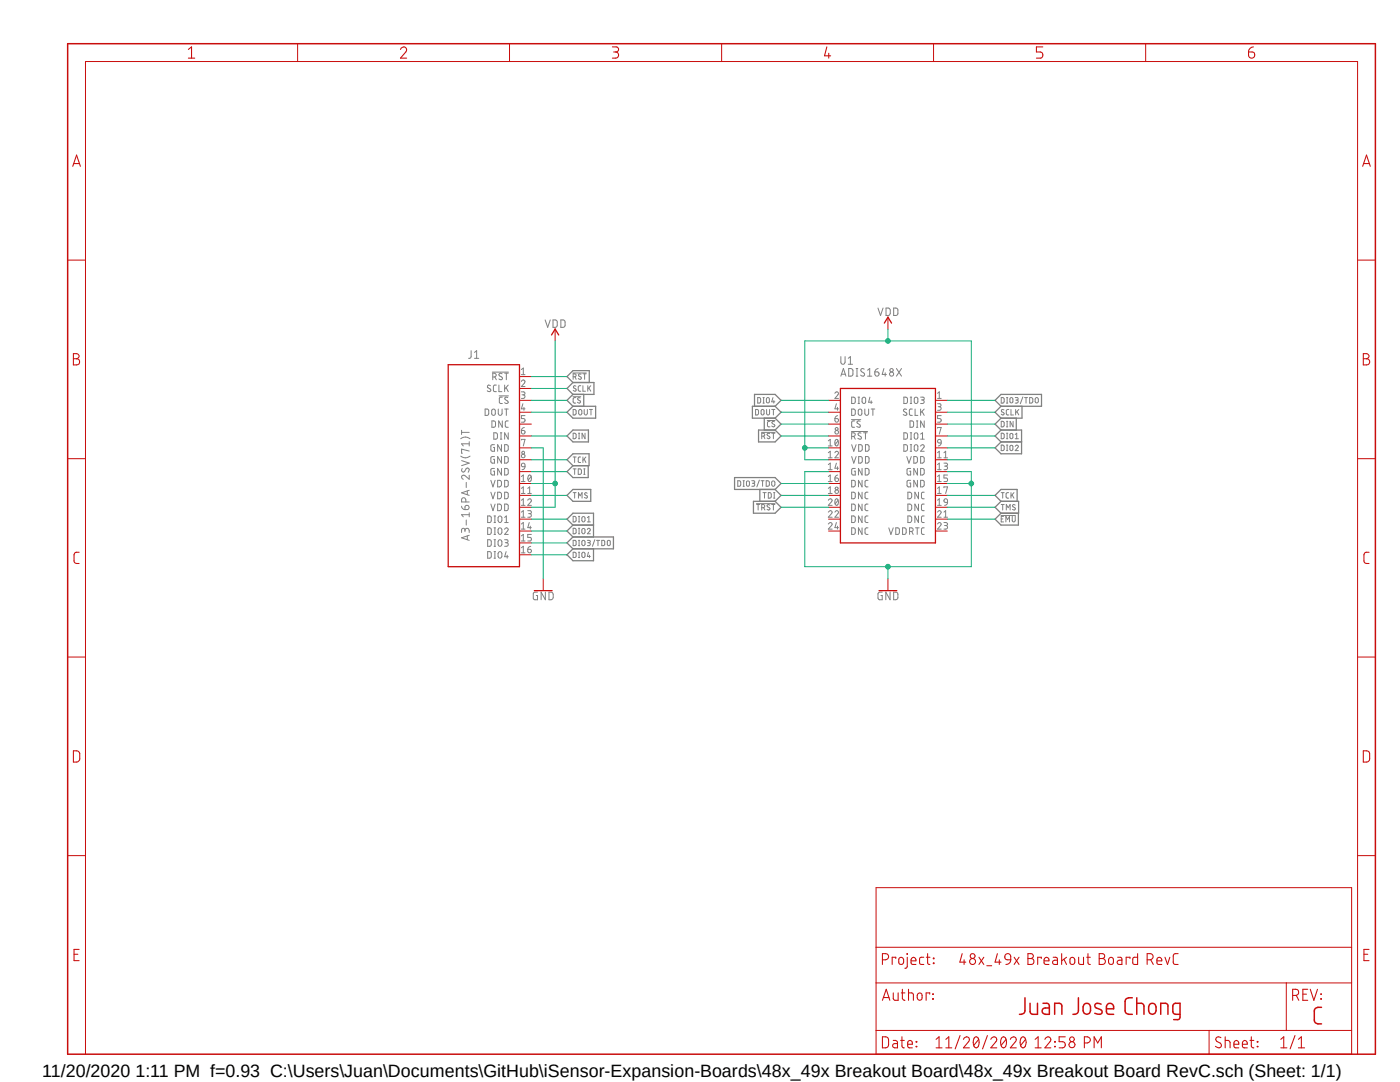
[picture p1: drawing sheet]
<?xml version="1.0" encoding="utf-8"?>
<!DOCTYPE eagle SYSTEM "eagle.dtd">
<!--
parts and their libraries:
SparkFun-PowerSymbols: Licensing: Creative Commons ShareAlike 4.0 International - https://creativecommons.org/licenses/by-sa/4.0
-->
<eagle version="9.6.2">
<drawing>
<settings>
<setting alwaysvectorfont="yes"/>
<setting verticaltext="up"/>
</settings>
<grid distance="0.1" unitdist="inch" unit="inch" style="lines" multiple="1" display="no" altdistance="0.01" altunitdist="inch" altunit="inch"/>
<schematic xreflabel="%F%N/%S.%C%R" xrefpart="/%S.%C%R">
<libraries>
<library name="frames_Juan">
<symbols>
<symbol name="FRAME_A_L">
<frame x1="0" y1="0" x2="279.4" y2="215.9" columns="6" rows="5" layer="94" border-bottom="no"/>
</symbol>
<symbol name="DOCFIELD">
<wire x1="0" y1="0" x2="71.12" y2="0" width="0.1016" layer="94"/>
<wire x1="101.6" y1="15.24" x2="87.63" y2="15.24" width="0.1016" layer="94"/>
<wire x1="0" y1="0" x2="0" y2="5.08" width="0.1016" layer="94"/>
<wire x1="0" y1="5.08" x2="71.12" y2="5.08" width="0.1016" layer="94"/>
<wire x1="0" y1="5.08" x2="0" y2="15.24" width="0.1016" layer="94"/>
<wire x1="101.6" y1="15.24" x2="101.6" y2="5.08" width="0.1016" layer="94"/>
<wire x1="71.12" y1="5.08" x2="71.12" y2="0" width="0.1016" layer="94"/>
<wire x1="71.12" y1="5.08" x2="87.63" y2="5.08" width="0.1016" layer="94"/>
<wire x1="71.12" y1="0" x2="101.6" y2="0" width="0.1016" layer="94"/>
<wire x1="87.63" y1="15.24" x2="87.63" y2="5.08" width="0.1016" layer="94"/>
<wire x1="87.63" y1="15.24" x2="0" y2="15.24" width="0.1016" layer="94"/>
<wire x1="87.63" y1="5.08" x2="101.6" y2="5.08" width="0.1016" layer="94"/>
<wire x1="101.6" y1="5.08" x2="101.6" y2="0" width="0.1016" layer="94"/>
<wire x1="0" y1="15.24" x2="0" y2="22.86" width="0.1016" layer="94"/>
<wire x1="101.6" y1="35.56" x2="0" y2="35.56" width="0.1016" layer="94"/>
<wire x1="101.6" y1="35.56" x2="101.6" y2="22.86" width="0.1016" layer="94"/>
<wire x1="0" y1="22.86" x2="101.6" y2="22.86" width="0.1016" layer="94"/>
<wire x1="0" y1="22.86" x2="0" y2="35.56" width="0.1016" layer="94"/>
<wire x1="101.6" y1="22.86" x2="101.6" y2="15.24" width="0.1016" layer="94"/>
<text x="1.27" y="1.27" size="2.54" layer="94">Date:</text>
<text x="12.7" y="1.27" size="2.54" layer="94">&gt;LAST_DATE_TIME</text>
<text x="72.39" y="1.27" size="2.54" layer="94">Sheet:</text>
<text x="86.36" y="1.27" size="2.54" layer="94">&gt;SHEET</text>
<text x="88.9" y="11.43" size="2.54" layer="94">REV:</text>
<text x="1.27" y="19.05" size="2.54" layer="94">Project:</text>
<text x="1.27" y="11.43" size="2.54" layer="94">Author:</text>
<text x="17.78" y="19.05" size="2.54" layer="94">&gt;DRAWING_NAME</text>
<text x="30.48" y="8.382" size="3.81" layer="94">Juan Jose Chong</text>
</symbol>
</symbols>
<devicesets>
<deviceset name="FRAME_A_L" prefix="FRAME" uservalue="yes">
<gates>
<gate name="G$1" symbol="FRAME_A_L" x="0" y="0" addlevel="always"/>
<gate name="G$2" symbol="DOCFIELD" x="172.72" y="0" addlevel="always"/>
</gates>
<devices>
<device name="">
<technologies>
<technology name=""/>
</technologies>
</device>
</devices>
</deviceset>
</devicesets>
</library>
<library name="Analog Devices iSensors">
<symbols>
<symbol name="A3-16PA-2SV(71)">
<pin name="!RST" x="10.16" y="20.32" length="short" rot="R180"/>
<pin name="SCLK" x="10.16" y="17.78" length="short" rot="R180"/>
<pin name="!CS" x="10.16" y="15.24" length="short" rot="R180"/>
<pin name="DOUT" x="10.16" y="12.7" length="short" rot="R180"/>
<pin name="DNC" x="10.16" y="10.16" length="short" rot="R180"/>
<pin name="DIN" x="10.16" y="7.62" length="short" rot="R180"/>
<pin name="GND@1" x="10.16" y="5.08" length="short" rot="R180"/>
<pin name="GND@2" x="10.16" y="2.54" length="short" rot="R180"/>
<pin name="GND@3" x="10.16" y="0" length="short" rot="R180"/>
<pin name="VDD@1" x="10.16" y="-2.54" length="short" rot="R180"/>
<pin name="VDD@2" x="10.16" y="-5.08" length="short" rot="R180"/>
<pin name="VDD@3" x="10.16" y="-7.62" length="short" rot="R180"/>
<pin name="DIO1" x="10.16" y="-10.16" length="short" rot="R180"/>
<pin name="DIO2" x="10.16" y="-12.7" length="short" rot="R180"/>
<pin name="DIO3" x="10.16" y="-15.24" length="short" rot="R180"/>
<pin name="DIO4" x="10.16" y="-17.78" length="short" rot="R180"/>
<wire x1="-7.62" y1="22.86" x2="-7.62" y2="-20.32" width="0.254" layer="94"/>
<wire x1="-7.62" y1="-20.32" x2="7.62" y2="-20.32" width="0.254" layer="94"/>
<wire x1="7.62" y1="-20.32" x2="7.62" y2="22.86" width="0.254" layer="94"/>
<wire x1="7.62" y1="22.86" x2="-7.62" y2="22.86" width="0.254" layer="94"/>
<text x="-3.302" y="24.13" size="1.778" layer="95">&gt;NAME</text>
<text x="-3.048" y="-14.732" size="1.778" layer="96" rot="R90">&gt;VALUE</text>
</symbol>
<symbol name="ADIS1648X">
<pin name="DIO3" x="12.7" y="12.7" length="short" rot="R180"/>
<pin name="SCLK" x="12.7" y="10.16" length="short" rot="R180"/>
<pin name="DIN" x="12.7" y="7.62" length="short" rot="R180"/>
<pin name="DIO1" x="12.7" y="5.08" length="short" rot="R180"/>
<pin name="DIO2" x="12.7" y="2.54" length="short" rot="R180"/>
<pin name="VDD@2" x="12.7" y="0" length="short" rot="R180"/>
<pin name="GND@1" x="12.7" y="-2.54" length="short" rot="R180"/>
<pin name="GND@3" x="12.7" y="-5.08" length="short" rot="R180"/>
<pin name="DNC@2" x="12.7" y="-7.62" length="short" rot="R180"/>
<pin name="DNC@4" x="12.7" y="-10.16" length="short" rot="R180"/>
<pin name="DNC@6" x="12.7" y="-12.7" length="short" rot="R180"/>
<pin name="VDDRTC" x="12.7" y="-15.24" length="short" rot="R180"/>
<pin name="DNC@8" x="-12.7" y="-15.24" length="short"/>
<pin name="DNC@7" x="-12.7" y="-12.7" length="short"/>
<pin name="DNC@5" x="-12.7" y="-10.16" length="short"/>
<pin name="DNC@3" x="-12.7" y="-7.62" length="short"/>
<pin name="DNC@1" x="-12.7" y="-5.08" length="short"/>
<pin name="GND@2" x="-12.7" y="-2.54" length="short"/>
<pin name="VDD@3" x="-12.7" y="0" length="short"/>
<pin name="VDD@1" x="-12.7" y="2.54" length="short"/>
<pin name="!RST" x="-12.7" y="5.08" length="short"/>
<pin name="!CS" x="-12.7" y="7.62" length="short"/>
<pin name="DOUT" x="-12.7" y="10.16" length="short"/>
<pin name="DIO4" x="-12.7" y="12.7" length="short"/>
<wire x1="-10.16" y1="15.24" x2="-10.16" y2="-17.78" width="0.254" layer="94"/>
<wire x1="-10.16" y1="-17.78" x2="10.16" y2="-17.78" width="0.254" layer="94"/>
<wire x1="10.16" y1="-17.78" x2="10.16" y2="15.24" width="0.254" layer="94"/>
<wire x1="10.16" y1="15.24" x2="-10.16" y2="15.24" width="0.254" layer="94"/>
<text x="-10.16" y="20.32" size="1.778" layer="95">&gt;NAME</text>
<text x="-10.16" y="17.78" size="1.778" layer="96">&gt;VALUE</text>
</symbol>
</symbols>
<devicesets>
<deviceset name="A3-16PA-2SV(71)">
<gates>
<gate name="J$1" symbol="A3-16PA-2SV(71)" x="0" y="-12.7"/>
</gates>
<devices>
<device name="T" package="A3-16PA-2SV(71)-TOP">
<connects>
<connect gate="J$1" pin="!CS" pad="3"/>
<connect gate="J$1" pin="!RST" pad="1"/>
<connect gate="J$1" pin="DIN" pad="6"/>
<connect gate="J$1" pin="DIO1" pad="13"/>
<connect gate="J$1" pin="DIO2" pad="14"/>
<connect gate="J$1" pin="DIO3" pad="15"/>
<connect gate="J$1" pin="DIO4" pad="16"/>
<connect gate="J$1" pin="DNC" pad="5"/>
<connect gate="J$1" pin="DOUT" pad="4"/>
<connect gate="J$1" pin="GND@1" pad="7"/>
<connect gate="J$1" pin="GND@2" pad="8"/>
<connect gate="J$1" pin="GND@3" pad="9"/>
<connect gate="J$1" pin="SCLK" pad="2"/>
<connect gate="J$1" pin="VDD@1" pad="10"/>
<connect gate="J$1" pin="VDD@2" pad="11"/>
<connect gate="J$1" pin="VDD@3" pad="12"/>
</connects>
<technologies>
<technology name=""/>
</technologies>
</device>
<device name="B" package="A3-16PA-2SV(71)-BOT">
<connects>
<connect gate="J$1" pin="!CS" pad="3"/>
<connect gate="J$1" pin="!RST" pad="1"/>
<connect gate="J$1" pin="DIN" pad="6"/>
<connect gate="J$1" pin="DIO1" pad="13"/>
<connect gate="J$1" pin="DIO2" pad="14"/>
<connect gate="J$1" pin="DIO3" pad="15"/>
<connect gate="J$1" pin="DIO4" pad="16"/>
<connect gate="J$1" pin="DNC" pad="5"/>
<connect gate="J$1" pin="DOUT" pad="4"/>
<connect gate="J$1" pin="GND@1" pad="7"/>
<connect gate="J$1" pin="GND@2" pad="8"/>
<connect gate="J$1" pin="GND@3" pad="9"/>
<connect gate="J$1" pin="SCLK" pad="2"/>
<connect gate="J$1" pin="VDD@1" pad="10"/>
<connect gate="J$1" pin="VDD@2" pad="11"/>
<connect gate="J$1" pin="VDD@3" pad="12"/>
</connects>
<technologies>
<technology name=""/>
</technologies>
</device>
</devices>
</deviceset>
<deviceset name="ADIS1648X" prefix="U">
<gates>
<gate name="U$1" symbol="ADIS1648X" x="0" y="0"/>
</gates>
<devices>
<device name="" package="ADIS1648X">
<connects>
<connect gate="U$1" pin="!CS" pad="6"/>
<connect gate="U$1" pin="!RST" pad="8"/>
<connect gate="U$1" pin="DIN" pad="5"/>
<connect gate="U$1" pin="DIO1" pad="7"/>
<connect gate="U$1" pin="DIO2" pad="9"/>
<connect gate="U$1" pin="DIO3" pad="1"/>
<connect gate="U$1" pin="DIO4" pad="2"/>
<connect gate="U$1" pin="DNC@1" pad="16"/>
<connect gate="U$1" pin="DNC@2" pad="17"/>
<connect gate="U$1" pin="DNC@3" pad="18"/>
<connect gate="U$1" pin="DNC@4" pad="19"/>
<connect gate="U$1" pin="DNC@5" pad="20"/>
<connect gate="U$1" pin="DNC@6" pad="21"/>
<connect gate="U$1" pin="DNC@7" pad="22"/>
<connect gate="U$1" pin="DNC@8" pad="24"/>
<connect gate="U$1" pin="DOUT" pad="4"/>
<connect gate="U$1" pin="GND@1" pad="13"/>
<connect gate="U$1" pin="GND@2" pad="14"/>
<connect gate="U$1" pin="GND@3" pad="15"/>
<connect gate="U$1" pin="SCLK" pad="3"/>
<connect gate="U$1" pin="VDD@1" pad="10"/>
<connect gate="U$1" pin="VDD@2" pad="11"/>
<connect gate="U$1" pin="VDD@3" pad="12"/>
<connect gate="U$1" pin="VDDRTC" pad="23"/>
</connects>
<technologies>
<technology name=""/>
</technologies>
</device>
</devices>
</deviceset>
</devicesets>
</library>
<library name="SparkFun-PowerSymbols">
<symbols>
<symbol name="DGND">
<wire x1="-1.905" y1="0" x2="1.905" y2="0" width="0.254" layer="94"/>
<pin name="GND" x="0" y="2.54" visible="off" length="short" direction="sup" rot="R270"/>
<text x="0" y="-0.254" size="1.778" layer="96" align="top-center">&gt;VALUE</text>
</symbol>
<symbol name="VDD">
<wire x1="0.762" y1="1.27" x2="0" y2="2.54" width="0.254" layer="94"/>
<wire x1="0" y1="2.54" x2="-0.762" y2="1.27" width="0.254" layer="94"/>
<pin name="VDD" x="0" y="0" visible="off" length="short" direction="sup" rot="R90"/>
<text x="0" y="2.794" size="1.778" layer="96" align="bottom-center">&gt;VALUE</text>
</symbol>
</symbols>
<devicesets>
<deviceset name="GND" prefix="GND">
<gates>
<gate name="1" symbol="DGND" x="0" y="0"/>
</gates>
<devices>
<device name="">
<technologies>
<technology name=""/>
</technologies>
</device>
</devices>
</deviceset>
<deviceset name="VDD" prefix="SUPPLY">
<gates>
<gate name="VDD" symbol="VDD" x="0" y="0"/>
</gates>
<devices>
<device name="">
<technologies>
<technology name=""/>
</technologies>
</device>
</devices>
</deviceset>
</devicesets>
</library>
</libraries>
<attributes>
</attributes>
<variantdefs>
</variantdefs>
<classes>
<class number="0" name="default" width="0" drill="0">
</class>
</classes>
<parts>
<part name="FRAME1" library="frames_Juan" deviceset="FRAME_A_L" device=""/>
<part name="J1" library="Analog Devices iSensors" deviceset="A3-16PA-2SV(71)" device="T"/>
<part name="U1" library="Analog Devices iSensors" deviceset="ADIS1648X" device=""/>
<part name="GND1" library="SparkFun-PowerSymbols" deviceset="GND" device=""/>
<part name="SUPPLY1" library="SparkFun-PowerSymbols" deviceset="VDD" device=""/>
<part name="GND2" library="SparkFun-PowerSymbols" deviceset="GND" device=""/>
<part name="SUPPLY2" library="SparkFun-PowerSymbols" deviceset="VDD" device=""/>
</parts>
<sheets>
<sheet>
<plain>
<text x="266.192" y="6.35" size="3.81" layer="94">C</text>
</plain>
<instances>
<instance part="FRAME1" gate="G$1" x="0" y="0" smashed="yes"/>
<instance part="FRAME1" gate="G$2" x="172.72" y="0" smashed="yes">
<attribute name="LAST_DATE_TIME" x="185.42" y="1.27" size="2.54" layer="94"/>
<attribute name="SHEET" x="259.08" y="1.27" size="2.54" layer="94"/>
<attribute name="DRAWING_NAME" x="190.5" y="19.05" size="2.54" layer="94"/>
</instance>
<instance part="J1" gate="J$1" x="88.9" y="124.46" smashed="yes">
<attribute name="NAME" x="85.598" y="148.59" size="1.778" layer="95"/>
<attribute name="VALUE" x="85.852" y="109.728" size="1.778" layer="96" rot="R90"/>
</instance>
<instance part="U1" gate="U$1" x="175.26" y="127" smashed="yes">
<attribute name="NAME" x="165.1" y="147.32" size="1.778" layer="95"/>
<attribute name="VALUE" x="165.1" y="144.78" size="1.778" layer="96"/>
</instance>
<instance part="GND1" gate="1" x="175.26" y="99.06" smashed="yes">
<attribute name="VALUE" x="175.26" y="98.806" size="1.778" layer="96" align="top-center"/>
</instance>
<instance part="SUPPLY1" gate="VDD" x="175.26" y="154.94" smashed="yes">
<attribute name="VALUE" x="175.26" y="157.734" size="1.778" layer="96" align="bottom-center"/>
</instance>
<instance part="GND2" gate="1" x="101.6" y="99.06" smashed="yes">
<attribute name="VALUE" x="101.6" y="98.806" size="1.778" layer="96" align="top-center"/>
</instance>
<instance part="SUPPLY2" gate="VDD" x="104.14" y="152.4" smashed="yes">
<attribute name="VALUE" x="104.14" y="155.194" size="1.778" layer="96" align="bottom-center"/>
</instance>
</instances>
<busses>
</busses>
<nets>
<net name="VDD" class="0">
<segment>
<pinref part="U1" gate="U$1" pin="VDD@1"/>
<wire x1="162.56" y1="129.54" x2="157.48" y2="129.54" width="0.1524" layer="91"/>
<wire x1="157.48" y1="129.54" x2="157.48" y2="127" width="0.1524" layer="91"/>
<pinref part="U1" gate="U$1" pin="VDD@3"/>
<wire x1="157.48" y1="127" x2="162.56" y2="127" width="0.1524" layer="91"/>
<wire x1="157.48" y1="129.54" x2="157.48" y2="152.4" width="0.1524" layer="91"/>
<wire x1="157.48" y1="152.4" x2="175.26" y2="152.4" width="0.1524" layer="91"/>
<wire x1="175.26" y1="152.4" x2="193.04" y2="152.4" width="0.1524" layer="91"/>
<wire x1="193.04" y1="152.4" x2="193.04" y2="127" width="0.1524" layer="91"/>
<pinref part="U1" gate="U$1" pin="VDD@2"/>
<wire x1="193.04" y1="127" x2="187.96" y2="127" width="0.1524" layer="91"/>
<junction x="157.48" y="129.54"/>
<pinref part="SUPPLY1" gate="VDD" pin="VDD"/>
<wire x1="175.26" y1="154.94" x2="175.26" y2="152.4" width="0.1524" layer="91"/>
<junction x="175.26" y="152.4"/>
</segment>
<segment>
<pinref part="J1" gate="J$1" pin="VDD@3"/>
<wire x1="99.06" y1="116.84" x2="104.14" y2="116.84" width="0.1524" layer="91"/>
<pinref part="J1" gate="J$1" pin="VDD@1"/>
<wire x1="99.06" y1="121.92" x2="104.14" y2="121.92" width="0.1524" layer="91"/>
<wire x1="104.14" y1="121.92" x2="104.14" y2="116.84" width="0.1524" layer="91"/>
<wire x1="104.14" y1="121.92" x2="104.14" y2="152.4" width="0.1524" layer="91"/>
<pinref part="SUPPLY2" gate="VDD" pin="VDD"/>
<junction x="104.14" y="121.92"/>
</segment>
</net>
<net name="GND" class="0">
<segment>
<pinref part="U1" gate="U$1" pin="GND@2"/>
<wire x1="162.56" y1="124.46" x2="157.48" y2="124.46" width="0.1524" layer="91"/>
<wire x1="157.48" y1="124.46" x2="157.48" y2="104.14" width="0.1524" layer="91"/>
<wire x1="157.48" y1="104.14" x2="175.26" y2="104.14" width="0.1524" layer="91"/>
<wire x1="175.26" y1="104.14" x2="193.04" y2="104.14" width="0.1524" layer="91"/>
<wire x1="193.04" y1="104.14" x2="193.04" y2="121.92" width="0.1524" layer="91"/>
<pinref part="U1" gate="U$1" pin="GND@3"/>
<wire x1="193.04" y1="121.92" x2="187.96" y2="121.92" width="0.1524" layer="91"/>
<pinref part="U1" gate="U$1" pin="GND@1"/>
<wire x1="187.96" y1="124.46" x2="193.04" y2="124.46" width="0.1524" layer="91"/>
<wire x1="193.04" y1="124.46" x2="193.04" y2="121.92" width="0.1524" layer="91"/>
<junction x="193.04" y="121.92"/>
<pinref part="GND1" gate="1" pin="GND"/>
<wire x1="175.26" y1="104.14" x2="175.26" y2="101.6" width="0.1524" layer="91"/>
<junction x="175.26" y="104.14"/>
</segment>
<segment>
<pinref part="J1" gate="J$1" pin="GND@1"/>
<wire x1="99.06" y1="129.54" x2="101.6" y2="129.54" width="0.1524" layer="91"/>
<wire x1="101.6" y1="129.54" x2="101.6" y2="101.6" width="0.1524" layer="91"/>
<pinref part="GND2" gate="1" pin="GND"/>
</segment>
</net>
<net name="DIO4" class="0">
<segment>
<pinref part="J1" gate="J$1" pin="DIO4"/>
<wire x1="99.06" y1="106.68" x2="106.68" y2="106.68" width="0.1524" layer="91"/>
<label x="106.68" y="106.68" size="1.27" layer="95" xref="yes"/>
</segment>
<segment>
<pinref part="U1" gate="U$1" pin="DIO4"/>
<wire x1="162.56" y1="139.7" x2="152.4" y2="139.7" width="0.1524" layer="91"/>
<label x="152.4" y="139.7" size="1.27" layer="95" rot="R180" xref="yes"/>
</segment>
</net>
<net name="DIO3/TDO" class="0">
<segment>
<pinref part="J1" gate="J$1" pin="DIO3"/>
<wire x1="99.06" y1="109.22" x2="106.68" y2="109.22" width="0.1524" layer="91"/>
<label x="106.68" y="109.22" size="1.27" layer="95" xref="yes"/>
</segment>
<segment>
<pinref part="U1" gate="U$1" pin="DIO3"/>
<wire x1="187.96" y1="139.7" x2="198.12" y2="139.7" width="0.1524" layer="91"/>
<label x="198.12" y="139.7" size="1.27" layer="95" xref="yes"/>
</segment>
<segment>
<pinref part="U1" gate="U$1" pin="DNC@1"/>
<wire x1="162.56" y1="121.92" x2="152.4" y2="121.92" width="0.1524" layer="91"/>
<label x="152.4" y="121.92" size="1.27" layer="95" rot="R180" xref="yes"/>
</segment>
</net>
<net name="DIO2" class="0">
<segment>
<pinref part="J1" gate="J$1" pin="DIO2"/>
<wire x1="99.06" y1="111.76" x2="106.68" y2="111.76" width="0.1524" layer="91"/>
<label x="106.68" y="111.76" size="1.27" layer="95" xref="yes"/>
</segment>
<segment>
<pinref part="U1" gate="U$1" pin="DIO2"/>
<wire x1="187.96" y1="129.54" x2="198.12" y2="129.54" width="0.1524" layer="91"/>
<label x="198.12" y="129.54" size="1.27" layer="95" xref="yes"/>
</segment>
</net>
<net name="DIO1" class="0">
<segment>
<pinref part="J1" gate="J$1" pin="DIO1"/>
<wire x1="99.06" y1="114.3" x2="106.68" y2="114.3" width="0.1524" layer="91"/>
<label x="106.68" y="114.3" size="1.27" layer="95" xref="yes"/>
</segment>
<segment>
<pinref part="U1" gate="U$1" pin="DIO1"/>
<wire x1="187.96" y1="132.08" x2="198.12" y2="132.08" width="0.1524" layer="91"/>
<label x="198.12" y="132.08" size="1.27" layer="95" xref="yes"/>
</segment>
</net>
<net name="DIN" class="0">
<segment>
<pinref part="J1" gate="J$1" pin="DIN"/>
<wire x1="99.06" y1="132.08" x2="106.68" y2="132.08" width="0.1524" layer="91"/>
<label x="106.68" y="132.08" size="1.27" layer="95" xref="yes"/>
</segment>
<segment>
<pinref part="U1" gate="U$1" pin="DIN"/>
<wire x1="187.96" y1="134.62" x2="198.12" y2="134.62" width="0.1524" layer="91"/>
<label x="198.12" y="134.62" size="1.27" layer="95" xref="yes"/>
</segment>
</net>
<net name="DOUT" class="0">
<segment>
<pinref part="J1" gate="J$1" pin="DOUT"/>
<wire x1="99.06" y1="137.16" x2="106.68" y2="137.16" width="0.1524" layer="91"/>
<label x="106.68" y="137.16" size="1.27" layer="95" xref="yes"/>
</segment>
<segment>
<pinref part="U1" gate="U$1" pin="DOUT"/>
<wire x1="162.56" y1="137.16" x2="152.4" y2="137.16" width="0.1524" layer="91"/>
<label x="152.4" y="137.16" size="1.27" layer="95" rot="R180" xref="yes"/>
</segment>
</net>
<net name="!CS" class="0">
<segment>
<pinref part="J1" gate="J$1" pin="!CS"/>
<wire x1="99.06" y1="139.7" x2="106.68" y2="139.7" width="0.1524" layer="91"/>
<label x="106.68" y="139.7" size="1.27" layer="95" xref="yes"/>
</segment>
<segment>
<pinref part="U1" gate="U$1" pin="!CS"/>
<wire x1="162.56" y1="134.62" x2="152.4" y2="134.62" width="0.1524" layer="91"/>
<label x="152.4" y="134.62" size="1.27" layer="95" rot="R180" xref="yes"/>
</segment>
</net>
<net name="SCLK" class="0">
<segment>
<pinref part="J1" gate="J$1" pin="SCLK"/>
<wire x1="99.06" y1="142.24" x2="106.68" y2="142.24" width="0.1524" layer="91"/>
<label x="106.68" y="142.24" size="1.27" layer="95" xref="yes"/>
</segment>
<segment>
<pinref part="U1" gate="U$1" pin="SCLK"/>
<wire x1="187.96" y1="137.16" x2="198.12" y2="137.16" width="0.1524" layer="91"/>
<label x="198.12" y="137.16" size="1.27" layer="95" xref="yes"/>
</segment>
</net>
<net name="!RST" class="0">
<segment>
<pinref part="J1" gate="J$1" pin="!RST"/>
<wire x1="99.06" y1="144.78" x2="106.68" y2="144.78" width="0.1524" layer="91"/>
<label x="106.68" y="144.78" size="1.27" layer="95" xref="yes"/>
</segment>
<segment>
<pinref part="U1" gate="U$1" pin="!RST"/>
<wire x1="162.56" y1="132.08" x2="152.4" y2="132.08" width="0.1524" layer="91"/>
<label x="152.4" y="132.08" size="1.27" layer="95" rot="R180" xref="yes"/>
</segment>
</net>
<net name="TDI" class="0">
<segment>
<pinref part="U1" gate="U$1" pin="DNC@3"/>
<wire x1="162.56" y1="119.38" x2="152.4" y2="119.38" width="0.1524" layer="91"/>
<label x="152.4" y="119.38" size="1.27" layer="95" rot="R180" xref="yes"/>
</segment>
<segment>
<pinref part="J1" gate="J$1" pin="GND@3"/>
<wire x1="99.06" y1="124.46" x2="106.68" y2="124.46" width="0.1524" layer="91"/>
<label x="106.68" y="124.46" size="1.27" layer="95" xref="yes"/>
</segment>
</net>
<net name="!TRST" class="0">
<segment>
<pinref part="U1" gate="U$1" pin="DNC@5"/>
<wire x1="162.56" y1="116.84" x2="152.4" y2="116.84" width="0.1524" layer="91"/>
<label x="152.4" y="116.84" size="1.27" layer="95" rot="R180" xref="yes"/>
</segment>
</net>
<net name="TCK" class="0">
<segment>
<pinref part="U1" gate="U$1" pin="DNC@2"/>
<wire x1="187.96" y1="119.38" x2="198.12" y2="119.38" width="0.1524" layer="91"/>
<label x="198.12" y="119.38" size="1.27" layer="95" xref="yes"/>
</segment>
<segment>
<pinref part="J1" gate="J$1" pin="GND@2"/>
<wire x1="99.06" y1="127" x2="106.68" y2="127" width="0.1524" layer="91"/>
<label x="106.68" y="127" size="1.27" layer="95" xref="yes"/>
</segment>
</net>
<net name="TMS" class="0">
<segment>
<pinref part="U1" gate="U$1" pin="DNC@4"/>
<wire x1="187.96" y1="116.84" x2="198.12" y2="116.84" width="0.1524" layer="91"/>
<label x="198.12" y="116.84" size="1.27" layer="95" xref="yes"/>
</segment>
<segment>
<pinref part="J1" gate="J$1" pin="VDD@2"/>
<wire x1="99.06" y1="119.38" x2="106.68" y2="119.38" width="0.1524" layer="91"/>
<label x="106.68" y="119.38" size="1.27" layer="95" xref="yes"/>
</segment>
</net>
<net name="!EMU" class="0">
<segment>
<pinref part="U1" gate="U$1" pin="DNC@6"/>
<wire x1="187.96" y1="114.3" x2="198.12" y2="114.3" width="0.1524" layer="91"/>
<label x="198.12" y="114.3" size="1.27" layer="95" xref="yes"/>
</segment>
</net>
</nets>
</sheet>
</sheets>
</schematic>
</drawing>
</eagle>
